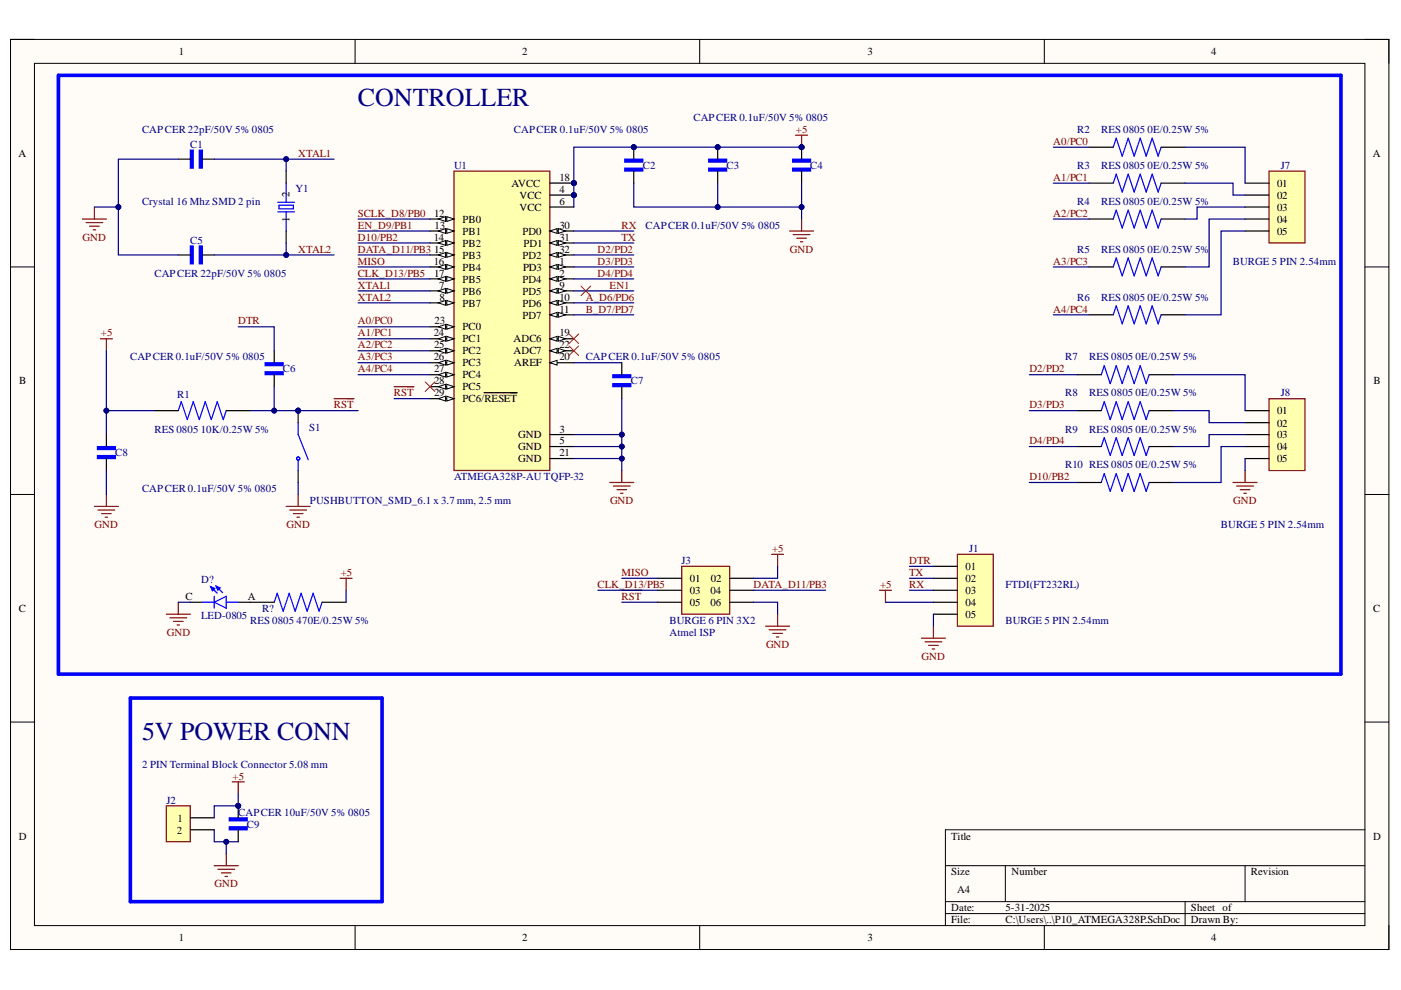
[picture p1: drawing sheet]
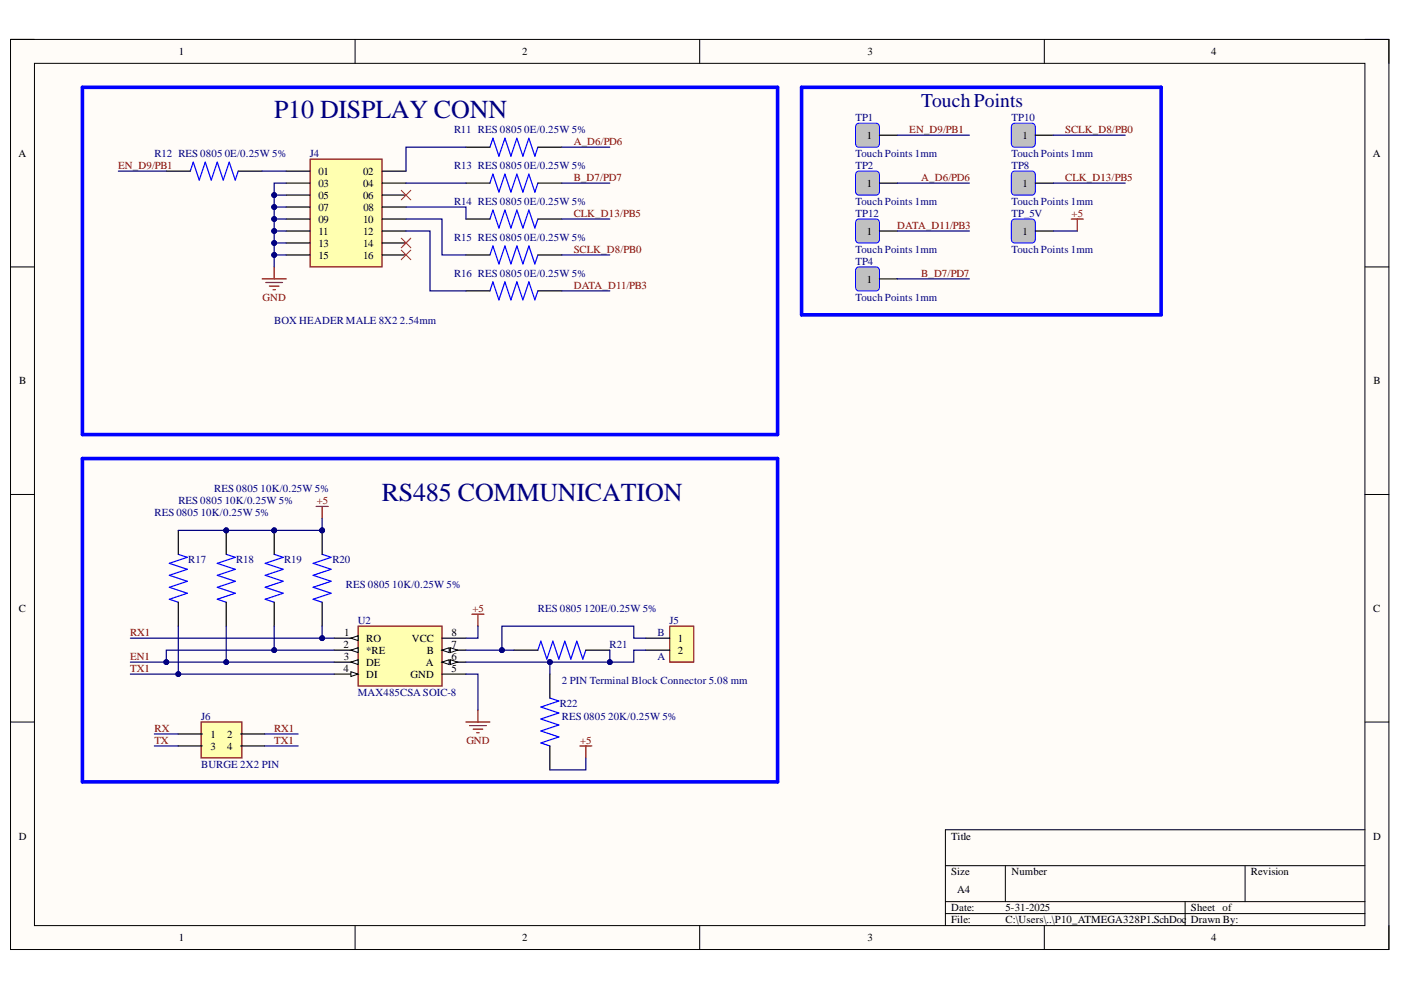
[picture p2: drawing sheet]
# Altium project P10_ATMEGA328P.PrjPcb
2 sheets, 52 parts. Net scope: global (net labels, ports and power ports of the same name join across sheets).
Board file: P10_ATMEGA328P.PcbDoc
Sheets:
  P10_ATMEGA328P.SchDoc
  P10_ATMEGA328P1.SchDoc

## Sheet P10_ATMEGA328P.SchDoc
size A4; SheetNumber: 1; SheetTotal: 2

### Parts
C1  CAP CER 22pF/50V 5% 0805  [CAP CER 0.1uF/50V 5%]
C2  CAP CER 0.1uF/50V 5% 0805  [CAP CER 0.1uF/50V 5%]
C3  CAP CER 0.1uF/50V 5% 0805  [CAP CER 0.1uF/50V 5%]
C4  CAP CER 0.1uF/50V 5% 0805  [CAP CER 0.1uF/50V 5%]
C5  CAP CER 22pF/50V 5% 0805  [CAP CER 0.1uF/50V 5%]
C6  CAP CER 0.1uF/50V 5% 0805  [CAP CER 0.1uF/50V 5%]
C7  CAP CER 0.1uF/50V 5% 0805  [CAP CER 0.1uF/50V 5%]
C8  CAP CER 0.1uF/50V 5% 0805  [CAP CER 0.1uF/50V 5%]
C9  CAP CER 10uF/50V 5% 0805  [CAP CER 0.1uF/50V 5%]
D?  LED-0805  [LED-0805]
J1  BURGE 5 PIN 2.54mm  [BURGE 5 PIN]
J2  2 PIN Terminal Block Connector 5.08 mm  [2 PIN Terminal Block Connector 5.08 mm]
J3  BURGE 6 PIN 3X2  [BURGE 6 PIN 3X2]
J7  BURGE 5 PIN 2.54mm  [BURGE 5 PIN]
J8  BURGE 5 PIN 2.54mm  [BURGE 5 PIN]
R1  RES 0805 10K/0.25W 5%  [RES 0805 10K/0.25W 5%]
R2  RES 0805 0E/0.25W 5%  [RES 0805 10K/0.25W 5%]
R3  RES 0805 0E/0.25W 5%  [RES 0805 10K/0.25W 5%]
R4  RES 0805 0E/0.25W 5%  [RES 0805 10K/0.25W 5%]
R5  RES 0805 0E/0.25W 5%  [RES 0805 10K/0.25W 5%]
R6  RES 0805 0E/0.25W 5%  [RES 0805 10K/0.25W 5%]
R7  RES 0805 0E/0.25W 5%  [RES 0805 10K/0.25W 5%]
R8  RES 0805 0E/0.25W 5%  [RES 0805 10K/0.25W 5%]
R9  RES 0805 0E/0.25W 5%  [RES 0805 10K/0.25W 5%]
R10  RES 0805 0E/0.25W 5%  [RES 0805 10K/0.25W 5%]
R?  RES 0805 470E/0.25W 5%  [RES 0805 10K/0.25W 5%]
S1  PUSHBUTTON_SMD_6.1 x 3.7 mm, 2.5 mm  [PUSHBUTTON_SMD_6.1 x 3.7 mm, 2.5 mm]
U1  ATMEGA328P-AU TQFP-32  [ATMEGA328P-AU IC]
Y1  Crystal 16 Mhz SMD 2 pin  [Crystal 16 Mhz SMD 2 pin]

### Blocks framed on the sheet
CONTROLLER: C1-C8 D? J1 J3 J7 J8 R1-R10 R? S1 U1 Y1
5V POWER CONN: C9 J2

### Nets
+5: C2.2 C3.2 C4.2 C8.2 C9.2 J1.04 J2.1 J3.02 R1.1 R?.2 U1.4(VCC) U1.6(VCC) U1.18(AVCC)
GND: C1.1 C2.1 C3.1 C4.1 C5.1 C7.1 C8.1 C9.1 D?.C J1.05 J2.2 J3.06 J8.05 S1.2 U1.3(GND) U1.5(GND) U1.21(GND)
A0/PC0: R2.1 U1.23(PC0)
A1/PC1: R3.1 U1.24(PC1)
A2/PC2: R4.1 U1.25(PC2)
A3/PC3: R5.1 U1.26(PC3)
A4/PC4: R6.1 U1.27(PC4)
A_D6/PD6: U1.10(PD6)
B_D7/PD7: U1.11(PD7)
CLK_D13/PB5: J3.03 U1.17(PB5)
D2/PD2: R7.1 U1.32(PD2)
D3/PD3: R8.1 U1.1(PD3)
D4/PD4: R9.1 U1.2(PD4)
D10/PB2: R10.1 U1.14(PB2)
DATA_D11/PB3: J3.04 U1.15(PB3)
DTR: C6.2 J1.01
EN1: U1.9(PD5)
EN_D9/PB1: U1.13(PB1)
MISO: J3.01 U1.16(PB4)
~{RST}: C6.1 J3.05 R1.2 S1.1 U1.29(PC6/~{RESET})
RX: J1.03 U1.30(PD0)
SCLK_D8/PB0: U1.12(PB0)
TX: J1.02 U1.31(PD1)
XTAL1: C1.2 U1.7(PB6) Y1.2
XTAL2: C5.2 U1.8(PB7) Y1.1
NetC7_2: C7.2 U1.20(AREF)
NetD?_A: D?.A R?.1
NetJ7_01: J7.01 R2.2
NetJ7_02: J7.02 R3.2
NetJ7_03: J7.03 R4.2
NetJ7_04: J7.04 R5.2
NetJ7_05: J7.05 R6.2
NetJ8_01: J8.01 R7.2
NetJ8_02: J8.02 R8.2
NetJ8_03: J8.03 R9.2
NetJ8_04: J8.04 R10.2

Not connected (* = marked no-connect by the designer): U1 19(ADC6)* 22(ADC7)* 28(PC5)*

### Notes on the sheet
- FTDI(FT232RL)
- (near J3) Atmel ISP

## Sheet P10_ATMEGA328P1.SchDoc
size A4; SheetNumber: 2; SheetTotal: 2

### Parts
J4  BOX HEADER MALE 8X2 2.54mm  [BOX HEADER MALE 8X2 2.54mm]
J5  2 PIN Terminal Block Connector 5.08 mm  [2 PIN Terminal Block Connector 5.08 mm]
J6  BURGE 2X2 PIN  [BURGE 2X2 pin]
R11  RES 0805 0E/0.25W 5%  [RES 0805 10K/0.25W 5%]
R12  RES 0805 0E/0.25W 5%  [RES 0805 10K/0.25W 5%]
R13  RES 0805 0E/0.25W 5%  [RES 0805 10K/0.25W 5%]
R14  RES 0805 0E/0.25W 5%  [RES 0805 10K/0.25W 5%]
R15  RES 0805 0E/0.25W 5%  [RES 0805 10K/0.25W 5%]
R16  RES 0805 0E/0.25W 5%  [RES 0805 10K/0.25W 5%]
R17  RES 0805 10K/0.25W 5%  [RES 0805 10K/0.25W 5%]
R18  RES 0805 10K/0.25W 5%  [RES 0805 10K/0.25W 5%]
R19  RES 0805 10K/0.25W 5%  [RES 0805 10K/0.25W 5%]
R20  RES 0805 10K/0.25W 5%  [RES 0805 10K/0.25W 5%]
R21  RES 0805 120E/0.25W 5%  [RES 0805 10K/0.25W 5%]
R22  RES 0805 20K/0.25W 5%  [RES 0805 10K/0.25W 5%]
TP1  Touch Points 1mm  [Touch Points 1mm]
TP2  Touch Points 1mm  [Touch Points 1mm]
TP4  Touch Points 1mm  [Touch Points 1mm]
TP8  Touch Points 1mm  [Touch Points 1mm]
TP10  Touch Points 1mm  [Touch Points 1mm]
TP12  Touch Points 1mm  [Touch Points 1mm]
TP_5V  Touch Points 1mm  [Touch Points 1mm]
U2  MAX485CSA SOIC-8  [MAX485CSA]

### Blocks framed on the sheet
P10 DISPLAY CONN: J4 R11-R16
Touch Points: TP1 TP2 TP4 TP8 TP10 TP12 TP_5V
RS485 COMMUNICATION: J5 J6 R17-R22 U2

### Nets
+5: R17.2 R18.2 R19.2 R20.2 R22.1 TP_5V.1 U2.8(VCC)
GND: J4.03 J4.05 J4.07 J4.09 J4.11 J4.13 J4.15 U2.5(GND)
A_D6/PD6: R11.2 TP2.1
B_D7/PD7: R13.2 TP4.1
CLK_D13/PB5: R14.2 TP8.1
DATA_D11/PB3: R16.2 TP12.1
EN1: R18.1 R19.1 U2.2(*RE) U2.3(DE)
EN_D9/PB1: R12.1 TP1.1
RX: J6.01(1)
RX1: J6.02(2) R20.1 U2.1(RO)
SCLK_D8/PB0: R15.2 TP10.1
TX: J6.03(3)
TX1: J6.04(4) R17.1 U2.4(DI)
NetJ4_01: J4.01 R12.2
NetJ4_02: J4.02 R11.1
NetJ4_04: J4.04 R13.1
NetJ4_08: J4.08 R14.1
NetJ4_10: J4.10 R15.1
NetJ4_12: J4.12 R16.1
NetJ5_1: J5.1 R21.1 U2.7(B)
NetJ5_2: J5.2 R21.2 R22.2 U2.6(A)

Not connected (* = marked no-connect by the designer): J4 06* 14* 16*

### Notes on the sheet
- (near J5) A
- (near J5) B

## Nets that join several sheets
+5: P10_ATMEGA328P (13 pins), P10_ATMEGA328P1 (7 pins)
GND: P10_ATMEGA328P (17 pins), P10_ATMEGA328P1 (8 pins)
A_D6/PD6: P10_ATMEGA328P (U1.10), P10_ATMEGA328P1 (R11.2 TP2.1)
B_D7/PD7: P10_ATMEGA328P (U1.11), P10_ATMEGA328P1 (R13.2 TP4.1)
CLK_D13/PB5: P10_ATMEGA328P (J3.03 U1.17), P10_ATMEGA328P1 (R14.2 TP8.1)
DATA_D11/PB3: P10_ATMEGA328P (J3.04 U1.15), P10_ATMEGA328P1 (R16.2 TP12.1)
EN1: P10_ATMEGA328P (U1.9), P10_ATMEGA328P1 (R18.1 R19.1 U2.2 U2.3)
EN_D9/PB1: P10_ATMEGA328P (U1.13), P10_ATMEGA328P1 (R12.1 TP1.1)
RX: P10_ATMEGA328P (J1.03 U1.30), P10_ATMEGA328P1 (J6.01)
SCLK_D8/PB0: P10_ATMEGA328P (U1.12), P10_ATMEGA328P1 (R15.2 TP10.1)
TX: P10_ATMEGA328P (J1.02 U1.31), P10_ATMEGA328P1 (J6.03)
